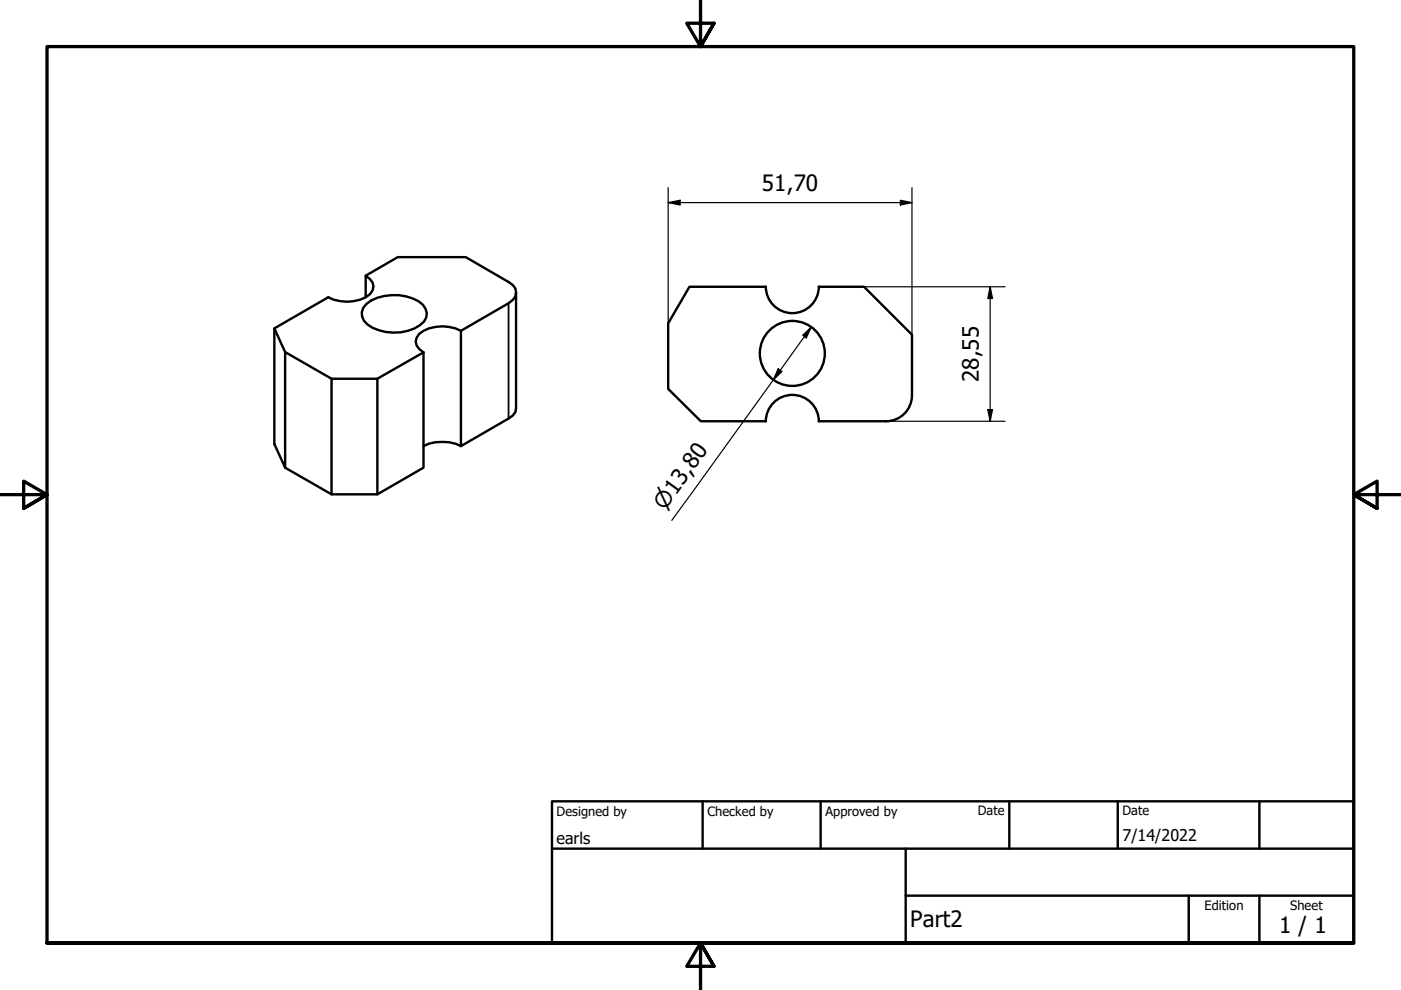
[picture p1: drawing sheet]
<svg xmlns="http://www.w3.org/2000/svg" width="297mm" height="210mm" viewBox="0 0 297 210" stroke-linecap="round" stroke-linejoin="round" font-family="sans-serif">
<!-- layer: Visible (ISO) -->
<g fill="none" stroke="#000" stroke-width=".51">
<path d="M77.5 58.5a2.38 2.38 0 0 1 .9 3.9 8.4 8.4 0 0 1-8.8 .6l-11.4 6.6v24.5l2.3 5.1v-24.6l9.8 5.7M58.2 69.6l2.3 5M77.7 64.4a10.1 10.1 0 0 1 12 .2 2.7 2.7 0 0 1-.7 4.4 10.2 10.2 0 0 1-11.1-.2 2.73 2.73 0 0 1-.2-4.4zM89.8 74.7l-9.8 5.6v24.5h-9.7M89.8 74.7v24.5l-9.8 5.6M97.7 70.1a8.4 8.4 0 0 0-8.8 .7 2.1 2.1 0 0 0 0 3.2l.9 .7M109.4 62v24.5l-.1 .8-.6 .8-.9 .6-10.1 5.9v-24.5l10.1-5.8a2.39 2.39 0 0 0 1.6-2.3 2.39 2.39 0 0 0-1.6-2.2l-9.1-5.3h-14.4l-6.8 4v4.5M80 80.3h-9.7v24.5l-9.8-5.6M89.8 94.6a9.3 9.3 0 0 1 7.9 0M162.4 89.3a5.6 5.6 0 0 1 5.6-5.6 5.6 5.6 0 0 1 5.6 5.6M173.6 89.3h14.3M193.4 83.9v-12.9l-10.2-10.2h-9.6a5.6 5.6 0 0 1-5.6 5.6 5.6 5.6 0 0 1-5.6-5.6h-16.2l-4.5 7.8v13.9l6.9 6.8h13.8"/>
<path d="M193.4 83.8a5.5 5.5 0 0 1-5.5 5.5"/>
<circle cx="168" cy="74.9" r="6.9"/>
</g>
<!-- layer: Visible Narrow (ISO) -->
<path d="M107.8 64.3v24.4" fill="none" stroke="#000" stroke-width=".38"/>
<!-- layer: Border (ISO) -->
<path d="M148.5 -.1v10l-2.9-5h5.8l-2.9 5 2.9-5M0 104.9h10l-5-2.9v5.8l5-2.9-5 2.9M297 104.9h-10l5-2.9v5.8l-5-2.9 5 2.9M10 199.9v-190h277v190h-277h277M151.4 204.9l-2.9-5 2.9 5h-5.8l2.9-5v10" fill="none" stroke="#000" stroke-width=".7"/>
<!-- layer: Title (ISO) -->
<path d="M117 169.9h170v30h-170zM117 179.9h170M149 169.9v10M174 169.9v10M192 179.9v20M214 169.9v10M237 169.9v10M267 169.9v10M192 189.9h95M252 189.9v10M267 189.9v10" fill="none" stroke="#000" stroke-width=".51"/>
<!-- layer: Dimension (ISO) -->
<g fill="none" stroke="#000" stroke-width=".25">
<path d="M141.7 39.8v28.8M193.4 39.8v31.2M141.7 43l2.5-.5v1zM141.7 43h51.7M190.9 42.5l2.5 .5-2.5 .5zM165 78.2l.8 .6-1.8 1.8zM170.2 71.1l1.8-1.8-1.1 2.4zM172 69.3l-29.6 41M183.2 60.8h29.9M209.9 60.8l.5 2.5h-1zM209.9 60.8v28.5M187.9 89.3h25.2"/>
<path d="M209.4 86.8h1l-.5 2.5z"/>
</g>
<g fill="#000">
<path d="M141.7 43l2.5-.5v1z" fill-rule="evenodd"/>
<path d="M190.9 42.5l2.5 .5-2.5 .5z" fill-rule="evenodd"/>
<path d="M165 78.2l.8 .6-1.8 1.8z" fill-rule="evenodd"/>
<path d="M170.2 71.1l1.8-1.8-1.1 2.4z" fill-rule="evenodd"/>
<path d="M209.9 60.8l.5 2.5h-1z" fill-rule="evenodd"/>
<path d="M209.4 86.8h1l-.5 2.5z" fill-rule="evenodd"/>
</g>
<g font-size="4.8">
<text x="161.5" y="40.5">51,70</text>
<text x="207.5" y="81.1" transform="rotate(-90 207.5 81.1)">28,55</text>
<text x="193" y="196.6">Part2</text>
<text x="271.2" y="197.8">1 / 1</text>
</g>
<text font-size="4.6" x="141" y="108.3" transform="rotate(-54 141 108.3)">⌀13,80</text>
<g font-size="3.4">
<text x="118" y="178.9">earls</text>
<text x="238" y="178.3">7/14/2022</text>
</g>
<g font-size="2.7">
<text x="118" y="173">Designed by</text>
<text x="150" y="173">Checked by</text>
<text x="175" y="173">Approved by</text>
<text x="207.3" y="172.9">Date</text>
<text x="238" y="172.9">Date</text>
<text x="255.4" y="193">Edition</text>
<text x="273.6" y="193">Sheet</text>
</g>
</svg>
